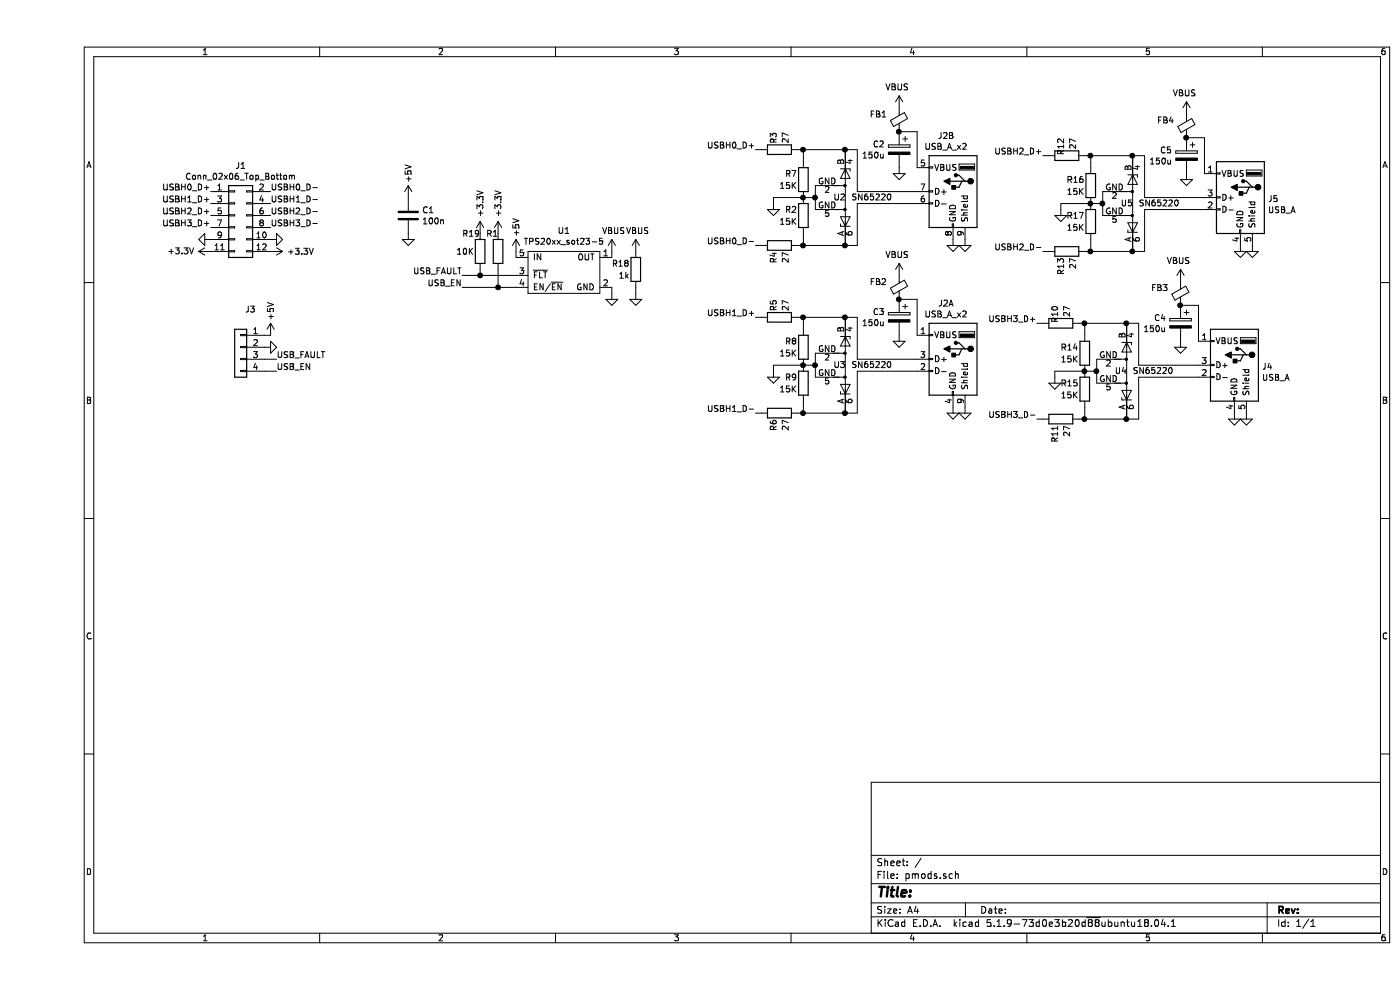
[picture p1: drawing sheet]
EESchema Schematic File Version 4
EELAYER 30 0
EELAYER END
$Descr A4 11693 8268
encoding utf-8
Sheet 1 1
Title ""
Date ""
Rev ""
Comp ""
Comment1 ""
Comment2 ""
Comment3 ""
Comment4 ""
$EndDescr
$Comp
L Spinal:USB_A_x2 J2
U 2 1
P 7650 1600
F 0 "J2" H 7707 2067 50  0000 C CNN
F 1 "USB_A_x2" H 7707 1976 50  0000 C CNN
F 2 "Connector_USB:USB_A_Wuerth_61400826021_Horizontal_Stacked" H 7800 1550 50  0001 C CNN
F 3 " ~" H 7800 1550 50  0001 C CNN
	2    7650 1600
	-1   0    0    -1  
$EndComp
$Comp
L power:GND #PWR0101
U 1 1
P 7750 2000
F 0 "#PWR0101" H 7750 1750 50  0001 C CNN
F 1 "GND" H 7750 1850 50  0001 C CNN
F 2 "" H 7750 2000 50  0000 C CNN
F 3 "" H 7750 2000 50  0000 C CNN
	1    7750 2000
	-1   0    0    -1  
$EndComp
$Comp
L Device:R R2
U 1 1
P 6400 1800
F 0 "R2" H 6450 1850 50  0000 L CNN
F 1 "15K" H 6450 1750 50  0000 L CNN
F 2 "Resistor_SMD:R_0603_1608Metric" V 6330 1800 50  0001 C CNN
F 3 "~" H 6400 1800 50  0001 C CNN
	1    6400 1800
	-1   0    0    -1  
$EndComp
$Comp
L Device:R R4
U 1 1
P 6200 2050
F 0 "R4" H 6250 2100 50  0000 L CNN
F 1 "27" H 6250 2000 50  0000 L CNN
F 2 "Resistor_SMD:R_0603_1608Metric" V 6130 2050 50  0001 C CNN
F 3 "~" H 6200 2050 50  0001 C CNN
	1    6200 2050
	0    -1   1    0   
$EndComp
$Comp
L Device:R R3
U 1 1
P 6200 1250
F 0 "R3" H 6050 1300 50  0000 L CNN
F 1 "27" H 6050 1200 50  0000 L CNN
F 2 "Resistor_SMD:R_0603_1608Metric" V 6130 1250 50  0001 C CNN
F 3 "~" H 6200 1250 50  0001 C CNN
	1    6200 1250
	0    -1   1    0   
$EndComp
Text Label 6000 1250 2    50   ~ 0
USBH0_D+
Text Label 6000 2050 2    50   ~ 0
USBH0_D-
$Comp
L Device:CP C2
U 1 1
P 7200 1250
F 0 "C2" H 7318 1296 50  0000 L CNN
F 1 "150u" H 7318 1205 50  0000 L CNN
F 2 "Capacitor_SMD:C_1206_3216Metric_Pad1.33x1.80mm_HandSolder" H 7238 1100 50  0001 C CNN
F 3 "~" H 7200 1250 50  0001 C CNN
	1    7200 1250
	-1   0    0    -1  
$EndComp
$Comp
L Device:Ferrite_Bead_Small FB1
U 1 1
P 7200 1000
F 0 "FB1" H 7300 1046 50  0000 L CNN
F 1 "Ferrite_Bead_Small" H 7300 955 50  0001 L CNN
F 2 "Inductor_SMD:L_0805_2012Metric_Pad1.05x1.20mm_HandSolder" V 7130 1000 50  0001 C CNN
F 3 "~" H 7200 1000 50  0001 C CNN
	1    7200 1000
	-1   0    0    -1  
$EndComp
Wire Wire Line
	7350 1400 7350 1100
Wire Wire Line
	7350 1100 7200 1100
Connection ~ 7200 1100
$Comp
L power:GND #PWR0102
U 1 1
P 7200 1400
F 0 "#PWR0102" H 7200 1150 50  0001 C CNN
F 1 "GND" H 7150 1300 50  0001 C CNN
F 2 "" H 7200 1400 50  0000 C CNN
F 3 "" H 7200 1400 50  0000 C CNN
	1    7200 1400
	-1   0    0    -1  
$EndComp
$Comp
L power:VBUS #PWR0103
U 1 1
P 4800 2100
F 0 "#PWR0103" H 4800 1950 50  0001 C CNN
F 1 "VBUS" H 4815 2273 50  0000 C CNN
F 2 "" H 4800 2100 50  0001 C CNN
F 3 "" H 4800 2100 50  0001 C CNN
	1    4800 2100
	1    0    0    -1  
$EndComp
$Comp
L power:GND #PWR0104
U 1 1
P 4800 2450
F 0 "#PWR0104" H 4800 2200 50  0001 C CNN
F 1 "GND" H 4800 2300 50  0001 C CNN
F 2 "" H 4800 2450 50  0000 C CNN
F 3 "" H 4800 2450 50  0000 C CNN
	1    4800 2450
	1    0    0    -1  
$EndComp
Wire Wire Line
	4800 2100 4800 2150
$Comp
L power:+5V #PWR0105
U 1 1
P 4000 2100
F 0 "#PWR0105" H 4000 1950 50  0001 C CNN
F 1 "+5V" V 4000 2300 50  0000 C CNN
F 2 "" H 4000 2100 50  0000 C CNN
F 3 "" H 4000 2100 50  0000 C CNN
	1    4000 2100
	1    0    0    -1  
$EndComp
$Comp
L power:+3.3V #PWR0106
U 1 1
P 3850 1950
F 0 "#PWR0106" H 3850 1800 50  0001 C CNN
F 1 "+3.3V" V 3850 2200 50  0000 C CNN
F 2 "" H 3850 1950 50  0000 C CNN
F 3 "" H 3850 1950 50  0000 C CNN
	1    3850 1950
	1    0    0    -1  
$EndComp
$Comp
L Device:R R1
U 1 1
P 3850 2100
F 0 "R1" H 3750 2250 50  0000 L CNN
F 1 "10K" H 3500 2250 50  0001 L CNN
F 2 "Resistor_SMD:R_0603_1608Metric" V 3780 2100 50  0001 C CNN
F 3 "~" H 3850 2100 50  0001 C CNN
	1    3850 2100
	1    0    0    -1  
$EndComp
Wire Wire Line
	4000 2150 4000 2100
$Comp
L Device:C C1
U 1 1
P 3100 1800
F 0 "C1" H 3215 1846 50  0000 L CNN
F 1 "100n" H 3215 1755 50  0000 L CNN
F 2 "Capacitor_SMD:C_0603_1608Metric_Pad1.08x0.95mm_HandSolder" H 3138 1650 50  0001 C CNN
F 3 "~" H 3100 1800 50  0001 C CNN
	1    3100 1800
	1    0    0    -1  
$EndComp
$Comp
L power:+5V #PWR0107
U 1 1
P 3100 1650
F 0 "#PWR0107" H 3100 1500 50  0001 C CNN
F 1 "+5V" V 3100 1850 50  0000 C CNN
F 2 "" H 3100 1650 50  0000 C CNN
F 3 "" H 3100 1650 50  0000 C CNN
	1    3100 1650
	1    0    0    -1  
$EndComp
Text Label 3550 2400 2    50   ~ 0
USB_EN
Wire Wire Line
	6000 1250 6050 1250
Wire Wire Line
	6000 2050 6050 2050
$Comp
L power:VBUS #PWR0108
U 1 1
P 7200 900
F 0 "#PWR0108" H 7200 750 50  0001 C CNN
F 1 "VBUS" H 7215 1073 50  0000 C CNN
F 2 "" H 7200 900 50  0001 C CNN
F 3 "" H 7200 900 50  0001 C CNN
	1    7200 900 
	-1   0    0    -1  
$EndComp
NoConn ~ -1550 -200
$Comp
L Spinal:SN65220 U2
U 1 1
P 6750 1650
F 0 "U2" V 6750 1550 50  0000 L CNN
F 1 "SN65220" V 6750 1700 50  0000 L CNN
F 2 "Package_TO_SOT_SMD:SOT-23-6" H 7100 1500 50  0001 L CNN
F 3 "http://www.ti.com/lit/ds/symlink/sn65220.pdf" H 6750 1800 50  0001 C CNN
	1    6750 1650
	0    1    -1   0   
$EndComp
Wire Wire Line
	6850 1250 6850 1600
Wire Wire Line
	6850 1700 6850 2050
$Comp
L Device:R R7
U 1 1
P 6400 1500
F 0 "R7" H 6450 1550 50  0000 L CNN
F 1 "15K" H 6450 1450 50  0000 L CNN
F 2 "Resistor_SMD:R_0603_1608Metric" V 6330 1500 50  0001 C CNN
F 3 "~" H 6400 1500 50  0001 C CNN
	1    6400 1500
	-1   0    0    -1  
$EndComp
Wire Wire Line
	6850 2050 6750 2050
Wire Wire Line
	6850 1250 6750 1250
Connection ~ 6750 1250
Connection ~ 6750 2050
Wire Wire Line
	6400 1250 6400 1350
Wire Wire Line
	6750 1250 6400 1250
Wire Wire Line
	6350 1250 6400 1250
Connection ~ 6400 1250
Wire Wire Line
	6500 1550 6500 1650
Wire Wire Line
	6500 1650 6400 1650
Connection ~ 6500 1650
Wire Wire Line
	6500 1650 6500 1750
Connection ~ 6400 1650
Wire Wire Line
	6400 1650 6150 1650
Wire Wire Line
	6150 1650 6150 1700
Wire Wire Line
	6750 2050 6400 2050
Wire Wire Line
	6400 2050 6400 1950
Connection ~ 6400 2050
Wire Wire Line
	6400 2050 6350 2050
$Comp
L power:GND #PWR0109
U 1 1
P 6150 1700
F 0 "#PWR0109" H 6150 1450 50  0001 C CNN
F 1 "GND" H 6100 1600 50  0001 C CNN
F 2 "" H 6150 1700 50  0000 C CNN
F 3 "" H 6150 1700 50  0000 C CNN
	1    6150 1700
	-1   0    0    -1  
$EndComp
Wire Wire Line
	7350 1600 6850 1600
Wire Wire Line
	7350 1700 6850 1700
$Comp
L power:GND #PWR0110
U 1 1
P 7650 2000
F 0 "#PWR0110" H 7650 1750 50  0001 C CNN
F 1 "GND" H 7650 1850 50  0001 C CNN
F 2 "" H 7650 2000 50  0000 C CNN
F 3 "" H 7650 2000 50  0000 C CNN
	1    7650 2000
	-1   0    0    -1  
$EndComp
$Comp
L Spinal:TPS20xx_sot23-5 U1
U 1 1
P 4400 2250
F 0 "U1" H 4400 2575 50  0000 C CNN
F 1 "TPS20xx_sot23-5" H 4400 2484 50  0000 C CNN
F 2 "Package_TO_SOT_SMD:SOT-23-5" H 4100 2550 50  0001 C CNN
F 3 "" H 4100 2550 50  0001 C CNN
	1    4400 2250
	1    0    0    -1  
$EndComp
$Comp
L power:GND #PWR0111
U 1 1
P 3100 1950
F 0 "#PWR0111" H 3100 1700 50  0001 C CNN
F 1 "GND" H 3100 1800 50  0001 C CNN
F 2 "" H 3100 1950 50  0000 C CNN
F 3 "" H 3100 1950 50  0000 C CNN
	1    3100 1950
	1    0    0    -1  
$EndComp
Wire Wire Line
	4800 2400 4800 2450
$Comp
L Spinal:USB_A_x2 J2
U 1 1
P 7650 3000
F 0 "J2" H 7707 3467 50  0000 C CNN
F 1 "USB_A_x2" H 7707 3376 50  0000 C CNN
F 2 "Connector_USB:USB_A_Wuerth_61400826021_Horizontal_Stacked" H 7800 2950 50  0001 C CNN
F 3 " ~" H 7800 2950 50  0001 C CNN
	1    7650 3000
	-1   0    0    -1  
$EndComp
$Comp
L power:GND #PWR0112
U 1 1
P 7750 3400
F 0 "#PWR0112" H 7750 3150 50  0001 C CNN
F 1 "GND" H 7750 3250 50  0001 C CNN
F 2 "" H 7750 3400 50  0000 C CNN
F 3 "" H 7750 3400 50  0000 C CNN
	1    7750 3400
	-1   0    0    -1  
$EndComp
$Comp
L Device:R R9
U 1 1
P 6400 3200
F 0 "R9" H 6450 3250 50  0000 L CNN
F 1 "15K" H 6450 3150 50  0000 L CNN
F 2 "Resistor_SMD:R_0603_1608Metric" V 6330 3200 50  0001 C CNN
F 3 "~" H 6400 3200 50  0001 C CNN
	1    6400 3200
	-1   0    0    -1  
$EndComp
$Comp
L Device:R R6
U 1 1
P 6200 3450
F 0 "R6" H 6250 3500 50  0000 L CNN
F 1 "27" H 6250 3400 50  0000 L CNN
F 2 "Resistor_SMD:R_0603_1608Metric" V 6130 3450 50  0001 C CNN
F 3 "~" H 6200 3450 50  0001 C CNN
	1    6200 3450
	0    -1   1    0   
$EndComp
$Comp
L Device:R R5
U 1 1
P 6200 2650
F 0 "R5" H 6050 2700 50  0000 L CNN
F 1 "27" H 6050 2600 50  0000 L CNN
F 2 "Resistor_SMD:R_0603_1608Metric" V 6130 2650 50  0001 C CNN
F 3 "~" H 6200 2650 50  0001 C CNN
	1    6200 2650
	0    -1   1    0   
$EndComp
Text Label 6000 2650 2    50   ~ 0
USBH1_D+
Text Label 6000 3450 2    50   ~ 0
USBH1_D-
$Comp
L Device:Ferrite_Bead_Small FB2
U 1 1
P 7200 2400
F 0 "FB2" H 7300 2446 50  0000 L CNN
F 1 "Ferrite_Bead_Small" H 7300 2355 50  0001 L CNN
F 2 "Inductor_SMD:L_0805_2012Metric_Pad1.05x1.20mm_HandSolder" V 7130 2400 50  0001 C CNN
F 3 "~" H 7200 2400 50  0001 C CNN
	1    7200 2400
	-1   0    0    -1  
$EndComp
Wire Wire Line
	7350 2800 7350 2500
Wire Wire Line
	7350 2500 7200 2500
$Comp
L power:GND #PWR0113
U 1 1
P 7200 2800
F 0 "#PWR0113" H 7200 2550 50  0001 C CNN
F 1 "GND" H 7150 2700 50  0001 C CNN
F 2 "" H 7200 2800 50  0000 C CNN
F 3 "" H 7200 2800 50  0000 C CNN
	1    7200 2800
	-1   0    0    -1  
$EndComp
Wire Wire Line
	6000 2650 6050 2650
Wire Wire Line
	6000 3450 6050 3450
$Comp
L power:VBUS #PWR0114
U 1 1
P 7200 2300
F 0 "#PWR0114" H 7200 2150 50  0001 C CNN
F 1 "VBUS" H 7215 2473 50  0000 C CNN
F 2 "" H 7200 2300 50  0001 C CNN
F 3 "" H 7200 2300 50  0001 C CNN
	1    7200 2300
	-1   0    0    -1  
$EndComp
$Comp
L Spinal:SN65220 U3
U 1 1
P 6750 3050
F 0 "U3" V 6750 2950 50  0000 L CNN
F 1 "SN65220" V 6750 3100 50  0000 L CNN
F 2 "Package_TO_SOT_SMD:SOT-23-6" H 7100 2900 50  0001 L CNN
F 3 "http://www.ti.com/lit/ds/symlink/sn65220.pdf" H 6750 3200 50  0001 C CNN
	1    6750 3050
	0    1    -1   0   
$EndComp
Wire Wire Line
	6850 2650 6850 3000
Wire Wire Line
	6850 3100 6850 3450
$Comp
L Device:R R8
U 1 1
P 6400 2900
F 0 "R8" H 6450 2950 50  0000 L CNN
F 1 "15K" H 6450 2850 50  0000 L CNN
F 2 "Resistor_SMD:R_0603_1608Metric" V 6330 2900 50  0001 C CNN
F 3 "~" H 6400 2900 50  0001 C CNN
	1    6400 2900
	-1   0    0    -1  
$EndComp
Wire Wire Line
	6850 3450 6750 3450
Wire Wire Line
	6850 2650 6750 2650
Connection ~ 6750 2650
Connection ~ 6750 3450
Wire Wire Line
	6400 2650 6400 2750
Wire Wire Line
	6750 2650 6400 2650
Wire Wire Line
	6350 2650 6400 2650
Connection ~ 6400 2650
Wire Wire Line
	6500 2950 6500 3050
Wire Wire Line
	6500 3050 6400 3050
Connection ~ 6500 3050
Wire Wire Line
	6500 3050 6500 3150
Connection ~ 6400 3050
Wire Wire Line
	6400 3050 6150 3050
Wire Wire Line
	6150 3050 6150 3100
Wire Wire Line
	6750 3450 6400 3450
Wire Wire Line
	6400 3450 6400 3350
Connection ~ 6400 3450
Wire Wire Line
	6400 3450 6350 3450
$Comp
L power:GND #PWR0115
U 1 1
P 6150 3100
F 0 "#PWR0115" H 6150 2850 50  0001 C CNN
F 1 "GND" H 6100 3000 50  0001 C CNN
F 2 "" H 6150 3100 50  0000 C CNN
F 3 "" H 6150 3100 50  0000 C CNN
	1    6150 3100
	-1   0    0    -1  
$EndComp
Wire Wire Line
	7350 3000 6850 3000
Wire Wire Line
	7350 3100 6850 3100
$Comp
L power:GND #PWR0116
U 1 1
P 7650 3400
F 0 "#PWR0116" H 7650 3150 50  0001 C CNN
F 1 "GND" H 7650 3250 50  0001 C CNN
F 2 "" H 7650 3400 50  0000 C CNN
F 3 "" H 7650 3400 50  0000 C CNN
	1    7650 3400
	-1   0    0    -1  
$EndComp
$Comp
L power:GND #PWR0117
U 1 1
P 10150 2050
F 0 "#PWR0117" H 10150 1800 50  0001 C CNN
F 1 "GND" H 10150 1900 50  0001 C CNN
F 2 "" H 10150 2050 50  0000 C CNN
F 3 "" H 10150 2050 50  0000 C CNN
	1    10150 2050
	-1   0    0    -1  
$EndComp
$Comp
L Device:R R17
U 1 1
P 8800 1850
F 0 "R17" H 8850 1900 50  0000 L CNN
F 1 "15K" H 8850 1800 50  0000 L CNN
F 2 "Resistor_SMD:R_0603_1608Metric" V 8730 1850 50  0001 C CNN
F 3 "~" H 8800 1850 50  0001 C CNN
	1    8800 1850
	-1   0    0    -1  
$EndComp
$Comp
L Device:R R13
U 1 1
P 8600 2100
F 0 "R13" H 8650 2150 50  0000 L CNN
F 1 "27" H 8650 2050 50  0000 L CNN
F 2 "Resistor_SMD:R_0603_1608Metric" V 8530 2100 50  0001 C CNN
F 3 "~" H 8600 2100 50  0001 C CNN
	1    8600 2100
	0    -1   1    0   
$EndComp
$Comp
L Device:R R12
U 1 1
P 8600 1300
F 0 "R12" H 8450 1350 50  0000 L CNN
F 1 "27" H 8450 1250 50  0000 L CNN
F 2 "Resistor_SMD:R_0603_1608Metric" V 8530 1300 50  0001 C CNN
F 3 "~" H 8600 1300 50  0001 C CNN
	1    8600 1300
	0    -1   1    0   
$EndComp
Text Label 8400 1300 2    50   ~ 0
USBH2_D+
Text Label 8400 2100 2    50   ~ 0
USBH2_D-
$Comp
L Device:Ferrite_Bead_Small FB4
U 1 1
P 9600 1050
F 0 "FB4" H 9700 1096 50  0000 L CNN
F 1 "Ferrite_Bead_Small" H 9700 1005 50  0001 L CNN
F 2 "Inductor_SMD:L_0805_2012Metric_Pad1.05x1.20mm_HandSolder" V 9530 1050 50  0001 C CNN
F 3 "~" H 9600 1050 50  0001 C CNN
	1    9600 1050
	-1   0    0    -1  
$EndComp
Wire Wire Line
	9750 1450 9750 1150
Wire Wire Line
	9750 1150 9600 1150
$Comp
L power:GND #PWR0118
U 1 1
P 9600 1450
F 0 "#PWR0118" H 9600 1200 50  0001 C CNN
F 1 "GND" H 9550 1350 50  0001 C CNN
F 2 "" H 9600 1450 50  0000 C CNN
F 3 "" H 9600 1450 50  0000 C CNN
	1    9600 1450
	-1   0    0    -1  
$EndComp
Wire Wire Line
	8400 1300 8450 1300
Wire Wire Line
	8400 2100 8450 2100
$Comp
L power:VBUS #PWR0119
U 1 1
P 9600 950
F 0 "#PWR0119" H 9600 800 50  0001 C CNN
F 1 "VBUS" H 9615 1123 50  0000 C CNN
F 2 "" H 9600 950 50  0001 C CNN
F 3 "" H 9600 950 50  0001 C CNN
	1    9600 950 
	-1   0    0    -1  
$EndComp
$Comp
L Spinal:SN65220 U5
U 1 1
P 9150 1700
F 0 "U5" V 9150 1600 50  0000 L CNN
F 1 "SN65220" V 9150 1750 50  0000 L CNN
F 2 "Package_TO_SOT_SMD:SOT-23-6" H 9500 1550 50  0001 L CNN
F 3 "http://www.ti.com/lit/ds/symlink/sn65220.pdf" H 9150 1850 50  0001 C CNN
	1    9150 1700
	0    1    -1   0   
$EndComp
Wire Wire Line
	9250 1300 9250 1650
Wire Wire Line
	9250 1750 9250 2100
$Comp
L Device:R R16
U 1 1
P 8800 1550
F 0 "R16" H 8850 1600 50  0000 L CNN
F 1 "15K" H 8850 1500 50  0000 L CNN
F 2 "Resistor_SMD:R_0603_1608Metric" V 8730 1550 50  0001 C CNN
F 3 "~" H 8800 1550 50  0001 C CNN
	1    8800 1550
	-1   0    0    -1  
$EndComp
Wire Wire Line
	9250 2100 9150 2100
Wire Wire Line
	9250 1300 9150 1300
Connection ~ 9150 1300
Connection ~ 9150 2100
Wire Wire Line
	8800 1300 8800 1400
Wire Wire Line
	9150 1300 8800 1300
Wire Wire Line
	8750 1300 8800 1300
Connection ~ 8800 1300
Wire Wire Line
	8900 1600 8900 1700
Wire Wire Line
	8900 1700 8800 1700
Connection ~ 8900 1700
Wire Wire Line
	8900 1700 8900 1800
Connection ~ 8800 1700
Wire Wire Line
	8800 1700 8550 1700
Wire Wire Line
	8550 1700 8550 1750
Wire Wire Line
	9150 2100 8800 2100
Wire Wire Line
	8800 2100 8800 2000
Connection ~ 8800 2100
Wire Wire Line
	8800 2100 8750 2100
$Comp
L power:GND #PWR0120
U 1 1
P 8550 1750
F 0 "#PWR0120" H 8550 1500 50  0001 C CNN
F 1 "GND" H 8500 1650 50  0001 C CNN
F 2 "" H 8550 1750 50  0000 C CNN
F 3 "" H 8550 1750 50  0000 C CNN
	1    8550 1750
	-1   0    0    -1  
$EndComp
Wire Wire Line
	9750 1650 9250 1650
Wire Wire Line
	9750 1750 9250 1750
$Comp
L power:GND #PWR0121
U 1 1
P 10050 2050
F 0 "#PWR0121" H 10050 1800 50  0001 C CNN
F 1 "GND" H 10050 1900 50  0001 C CNN
F 2 "" H 10050 2050 50  0000 C CNN
F 3 "" H 10050 2050 50  0000 C CNN
	1    10050 2050
	-1   0    0    -1  
$EndComp
$Comp
L Connector:USB_A J5
U 1 1
P 10050 1650
F 0 "J5" H 9820 1639 50  0000 R CNN
F 1 "USB_A" H 9820 1548 50  0000 R CNN
F 2 "Connector_USB:USB_A_Molex_105057_Vertical" H 10200 1600 50  0001 C CNN
F 3 " ~" H 10200 1600 50  0001 C CNN
	1    10050 1650
	-1   0    0    -1  
$EndComp
$Comp
L power:GND #PWR0122
U 1 1
P 10100 3450
F 0 "#PWR0122" H 10100 3200 50  0001 C CNN
F 1 "GND" H 10100 3300 50  0001 C CNN
F 2 "" H 10100 3450 50  0000 C CNN
F 3 "" H 10100 3450 50  0000 C CNN
	1    10100 3450
	-1   0    0    -1  
$EndComp
$Comp
L Device:R R15
U 1 1
P 8750 3250
F 0 "R15" H 8800 3300 50  0000 L CNN
F 1 "15K" H 8800 3200 50  0000 L CNN
F 2 "Resistor_SMD:R_0603_1608Metric" V 8680 3250 50  0001 C CNN
F 3 "~" H 8750 3250 50  0001 C CNN
	1    8750 3250
	-1   0    0    -1  
$EndComp
$Comp
L Device:R R11
U 1 1
P 8550 3500
F 0 "R11" H 8600 3550 50  0000 L CNN
F 1 "27" H 8600 3450 50  0000 L CNN
F 2 "Resistor_SMD:R_0603_1608Metric" V 8480 3500 50  0001 C CNN
F 3 "~" H 8550 3500 50  0001 C CNN
	1    8550 3500
	0    -1   1    0   
$EndComp
$Comp
L Device:R R10
U 1 1
P 8550 2700
F 0 "R10" H 8400 2750 50  0000 L CNN
F 1 "27" H 8400 2650 50  0000 L CNN
F 2 "Resistor_SMD:R_0603_1608Metric" V 8480 2700 50  0001 C CNN
F 3 "~" H 8550 2700 50  0001 C CNN
	1    8550 2700
	0    -1   1    0   
$EndComp
Text Label 8350 2700 2    50   ~ 0
USBH3_D+
Text Label 8350 3500 2    50   ~ 0
USBH3_D-
$Comp
L Device:Ferrite_Bead_Small FB3
U 1 1
P 9550 2450
F 0 "FB3" H 9650 2496 50  0000 L CNN
F 1 "Ferrite_Bead_Small" H 9650 2405 50  0001 L CNN
F 2 "Inductor_SMD:L_0805_2012Metric_Pad1.05x1.20mm_HandSolder" V 9480 2450 50  0001 C CNN
F 3 "~" H 9550 2450 50  0001 C CNN
	1    9550 2450
	-1   0    0    -1  
$EndComp
Wire Wire Line
	9700 2850 9700 2550
Wire Wire Line
	9700 2550 9550 2550
$Comp
L power:GND #PWR0123
U 1 1
P 9550 2850
F 0 "#PWR0123" H 9550 2600 50  0001 C CNN
F 1 "GND" H 9500 2750 50  0001 C CNN
F 2 "" H 9550 2850 50  0000 C CNN
F 3 "" H 9550 2850 50  0000 C CNN
	1    9550 2850
	-1   0    0    -1  
$EndComp
Wire Wire Line
	8350 2700 8400 2700
Wire Wire Line
	8350 3500 8400 3500
$Comp
L power:VBUS #PWR0124
U 1 1
P 9550 2350
F 0 "#PWR0124" H 9550 2200 50  0001 C CNN
F 1 "VBUS" H 9565 2523 50  0000 C CNN
F 2 "" H 9550 2350 50  0001 C CNN
F 3 "" H 9550 2350 50  0001 C CNN
	1    9550 2350
	-1   0    0    -1  
$EndComp
$Comp
L Spinal:SN65220 U4
U 1 1
P 9100 3100
F 0 "U4" V 9100 3000 50  0000 L CNN
F 1 "SN65220" V 9100 3150 50  0000 L CNN
F 2 "Package_TO_SOT_SMD:SOT-23-6" H 9450 2950 50  0001 L CNN
F 3 "http://www.ti.com/lit/ds/symlink/sn65220.pdf" H 9100 3250 50  0001 C CNN
	1    9100 3100
	0    1    -1   0   
$EndComp
Wire Wire Line
	9200 2700 9200 3050
Wire Wire Line
	9200 3150 9200 3500
$Comp
L Device:R R14
U 1 1
P 8750 2950
F 0 "R14" H 8800 3000 50  0000 L CNN
F 1 "15K" H 8800 2900 50  0000 L CNN
F 2 "Resistor_SMD:R_0603_1608Metric" V 8680 2950 50  0001 C CNN
F 3 "~" H 8750 2950 50  0001 C CNN
	1    8750 2950
	-1   0    0    -1  
$EndComp
Wire Wire Line
	9200 3500 9100 3500
Wire Wire Line
	9200 2700 9100 2700
Connection ~ 9100 2700
Connection ~ 9100 3500
Wire Wire Line
	8750 2700 8750 2800
Wire Wire Line
	9100 2700 8750 2700
Wire Wire Line
	8700 2700 8750 2700
Connection ~ 8750 2700
Wire Wire Line
	8850 3000 8850 3100
Wire Wire Line
	8850 3100 8750 3100
Connection ~ 8850 3100
Wire Wire Line
	8850 3100 8850 3200
Connection ~ 8750 3100
Wire Wire Line
	8750 3100 8500 3100
Wire Wire Line
	8500 3100 8500 3150
Wire Wire Line
	9100 3500 8750 3500
Wire Wire Line
	8750 3500 8750 3400
Connection ~ 8750 3500
Wire Wire Line
	8750 3500 8700 3500
$Comp
L power:GND #PWR0125
U 1 1
P 8500 3150
F 0 "#PWR0125" H 8500 2900 50  0001 C CNN
F 1 "GND" H 8450 3050 50  0001 C CNN
F 2 "" H 8500 3150 50  0000 C CNN
F 3 "" H 8500 3150 50  0000 C CNN
	1    8500 3150
	-1   0    0    -1  
$EndComp
Wire Wire Line
	9700 3050 9200 3050
Wire Wire Line
	9700 3150 9200 3150
$Comp
L power:GND #PWR0126
U 1 1
P 10000 3450
F 0 "#PWR0126" H 10000 3200 50  0001 C CNN
F 1 "GND" H 10000 3300 50  0001 C CNN
F 2 "" H 10000 3450 50  0000 C CNN
F 3 "" H 10000 3450 50  0000 C CNN
	1    10000 3450
	-1   0    0    -1  
$EndComp
$Comp
L Connector:USB_A J4
U 1 1
P 10000 3050
F 0 "J4" H 9770 3039 50  0000 R CNN
F 1 "USB_A" H 9770 2948 50  0000 R CNN
F 2 "Connector_USB:USB_A_Molex_105057_Vertical" H 10150 3000 50  0001 C CNN
F 3 " ~" H 10150 3000 50  0001 C CNN
	1    10000 3050
	-1   0    0    -1  
$EndComp
$Comp
L Connector_Generic:Conn_02x06_Odd_Even J1
U 1 1
P 1650 1800
F 0 "J1" H 1700 2217 50  0000 C CNN
F 1 "Conn_02x06_Top_Bottom" H 1700 2126 50  0000 C CNN
F 2 "Connector_PinHeader_2.54mm:PinHeader_2x06_P2.54mm_Horizontal" H 1650 1800 50  0001 C CNN
F 3 "~" H 1650 1800 50  0001 C CNN
	1    1650 1800
	1    0    0    -1  
$EndComp
$Comp
L power:+3.3V #PWR0127
U 1 1
P 1950 2100
F 0 "#PWR0127" H 1950 1950 50  0001 C CNN
F 1 "+3.3V" V 1950 2350 50  0000 C CNN
F 2 "" H 1950 2100 50  0000 C CNN
F 3 "" H 1950 2100 50  0000 C CNN
	1    1950 2100
	0    1    1    0   
$EndComp
$Comp
L power:+3.3V #PWR0128
U 1 1
P 1450 2100
F 0 "#PWR0128" H 1450 1950 50  0001 C CNN
F 1 "+3.3V" V 1450 2350 50  0000 C CNN
F 2 "" H 1450 2100 50  0000 C CNN
F 3 "" H 1450 2100 50  0000 C CNN
	1    1450 2100
	0    -1   -1   0   
$EndComp
$Comp
L power:GND #PWR0129
U 1 1
P 1950 2000
F 0 "#PWR0129" H 1950 1750 50  0001 C CNN
F 1 "GND" H 1950 1850 50  0001 C CNN
F 2 "" H 1950 2000 50  0000 C CNN
F 3 "" H 1950 2000 50  0000 C CNN
	1    1950 2000
	0    -1   -1   0   
$EndComp
$Comp
L power:GND #PWR0130
U 1 1
P 1450 2000
F 0 "#PWR0130" H 1450 1750 50  0001 C CNN
F 1 "GND" H 1450 1850 50  0001 C CNN
F 2 "" H 1450 2000 50  0000 C CNN
F 3 "" H 1450 2000 50  0000 C CNN
	1    1450 2000
	0    1    1    0   
$EndComp
Text Label 1450 1600 2    50   ~ 0
USBH0_D+
Text Label 1950 1600 0    50   ~ 0
USBH0_D-
Text Label 1450 1700 2    50   ~ 0
USBH1_D+
Text Label 1950 1700 0    50   ~ 0
USBH1_D-
Text Label 1450 1800 2    50   ~ 0
USBH2_D+
Text Label 1950 1800 0    50   ~ 0
USBH2_D-
Text Label 1450 1900 2    50   ~ 0
USBH3_D+
Text Label 1950 1900 0    50   ~ 0
USBH3_D-
$Comp
L power:+5V #PWR0131
U 1 1
P 1950 2800
F 0 "#PWR0131" H 1950 2650 50  0001 C CNN
F 1 "+5V" V 1950 3000 50  0000 C CNN
F 2 "" H 1950 2800 50  0000 C CNN
F 3 "" H 1950 2800 50  0000 C CNN
	1    1950 2800
	1    0    0    -1  
$EndComp
$Comp
L Connector_Generic:Conn_01x04 J3
U 1 1
P 1700 2900
F 0 "J3" H 1618 3217 50  0000 C CNN
F 1 "Conn_01x04" H 1618 3126 50  0001 C CNN
F 2 "Connector_PinHeader_2.54mm:PinHeader_1x04_P2.54mm_Vertical" H 1700 2900 50  0001 C CNN
F 3 "~" H 1700 2900 50  0001 C CNN
	1    1700 2900
	-1   0    0    -1  
$EndComp
$Comp
L power:GND #PWR0132
U 1 1
P 1900 2900
F 0 "#PWR0132" H 1900 2650 50  0001 C CNN
F 1 "GND" H 1900 2750 50  0001 C CNN
F 2 "" H 1900 2900 50  0000 C CNN
F 3 "" H 1900 2900 50  0000 C CNN
	1    1900 2900
	0    -1   -1   0   
$EndComp
Text Label 2000 3000 0    50   ~ 0
USB_FAULT
Text Label 2000 3100 0    50   ~ 0
USB_EN
Wire Wire Line
	1900 3100 2000 3100
Wire Wire Line
	1900 3000 2000 3000
Wire Wire Line
	1950 2800 1900 2800
$Comp
L Device:CP C3
U 1 1
P 7200 2650
F 0 "C3" H 7318 2696 50  0000 L CNN
F 1 "150u" H 7318 2605 50  0000 L CNN
F 2 "Capacitor_SMD:C_1206_3216Metric_Pad1.33x1.80mm_HandSolder" H 7238 2500 50  0001 C CNN
F 3 "~" H 7200 2650 50  0001 C CNN
	1    7200 2650
	-1   0    0    -1  
$EndComp
Connection ~ 7200 2500
$Comp
L Device:CP C4
U 1 1
P 9550 2700
F 0 "C4" H 9668 2746 50  0000 L CNN
F 1 "150u" H 9668 2655 50  0000 L CNN
F 2 "Capacitor_SMD:C_1206_3216Metric_Pad1.33x1.80mm_HandSolder" H 9588 2550 50  0001 C CNN
F 3 "~" H 9550 2700 50  0001 C CNN
	1    9550 2700
	-1   0    0    -1  
$EndComp
Connection ~ 9550 2550
$Comp
L Device:CP C5
U 1 1
P 9600 1300
F 0 "C5" H 9718 1346 50  0000 L CNN
F 1 "150u" H 9718 1255 50  0000 L CNN
F 2 "Capacitor_SMD:C_1206_3216Metric_Pad1.33x1.80mm_HandSolder" H 9638 1150 50  0001 C CNN
F 3 "~" H 9600 1300 50  0001 C CNN
	1    9600 1300
	-1   0    0    -1  
$EndComp
Connection ~ 9600 1150
$Comp
L Device:R R18
U 1 1
P 5000 2250
F 0 "R18" H 5050 2300 50  0000 L CNN
F 1 "1k" H 5050 2200 50  0000 L CNN
F 2 "Resistor_SMD:R_0603_1608Metric" V 4930 2250 50  0001 C CNN
F 3 "~" H 5000 2250 50  0001 C CNN
	1    5000 2250
	-1   0    0    -1  
$EndComp
$Comp
L power:GND #PWR0133
U 1 1
P 5000 2450
F 0 "#PWR0133" H 5000 2200 50  0001 C CNN
F 1 "GND" H 5000 2300 50  0001 C CNN
F 2 "" H 5000 2450 50  0000 C CNN
F 3 "" H 5000 2450 50  0000 C CNN
	1    5000 2450
	1    0    0    -1  
$EndComp
$Comp
L power:VBUS #PWR0134
U 1 1
P 5000 2100
F 0 "#PWR0134" H 5000 1950 50  0001 C CNN
F 1 "VBUS" H 5015 2273 50  0000 C CNN
F 2 "" H 5000 2100 50  0001 C CNN
F 3 "" H 5000 2100 50  0001 C CNN
	1    5000 2100
	1    0    0    -1  
$EndComp
Wire Wire Line
	5000 2450 5000 2400
$Comp
L Device:R R19
U 1 1
P 3700 2100
F 0 "R19" H 3550 2250 50  0000 L CNN
F 1 "10K" H 3500 2100 50  0000 L CNN
F 2 "Resistor_SMD:R_0603_1608Metric" V 3630 2100 50  0001 C CNN
F 3 "~" H 3700 2100 50  0001 C CNN
	1    3700 2100
	1    0    0    -1  
$EndComp
Text Label 3550 2300 2    50   ~ 0
USB_FAULT
$Comp
L power:+3.3V #PWR0135
U 1 1
P 3700 1950
F 0 "#PWR0135" H 3700 1800 50  0001 C CNN
F 1 "+3.3V" V 3700 2200 50  0000 C CNN
F 2 "" H 3700 1950 50  0000 C CNN
F 3 "" H 3700 1950 50  0000 C CNN
	1    3700 1950
	1    0    0    -1  
$EndComp
Wire Wire Line
	3550 2400 3850 2400
Wire Wire Line
	3550 2300 3700 2300
Wire Wire Line
	3700 2250 3700 2300
Connection ~ 3700 2300
Wire Wire Line
	3700 2300 4000 2300
Wire Wire Line
	3850 2250 3850 2400
Connection ~ 3850 2400
Wire Wire Line
	3850 2400 4000 2400
$EndSCHEMATC
